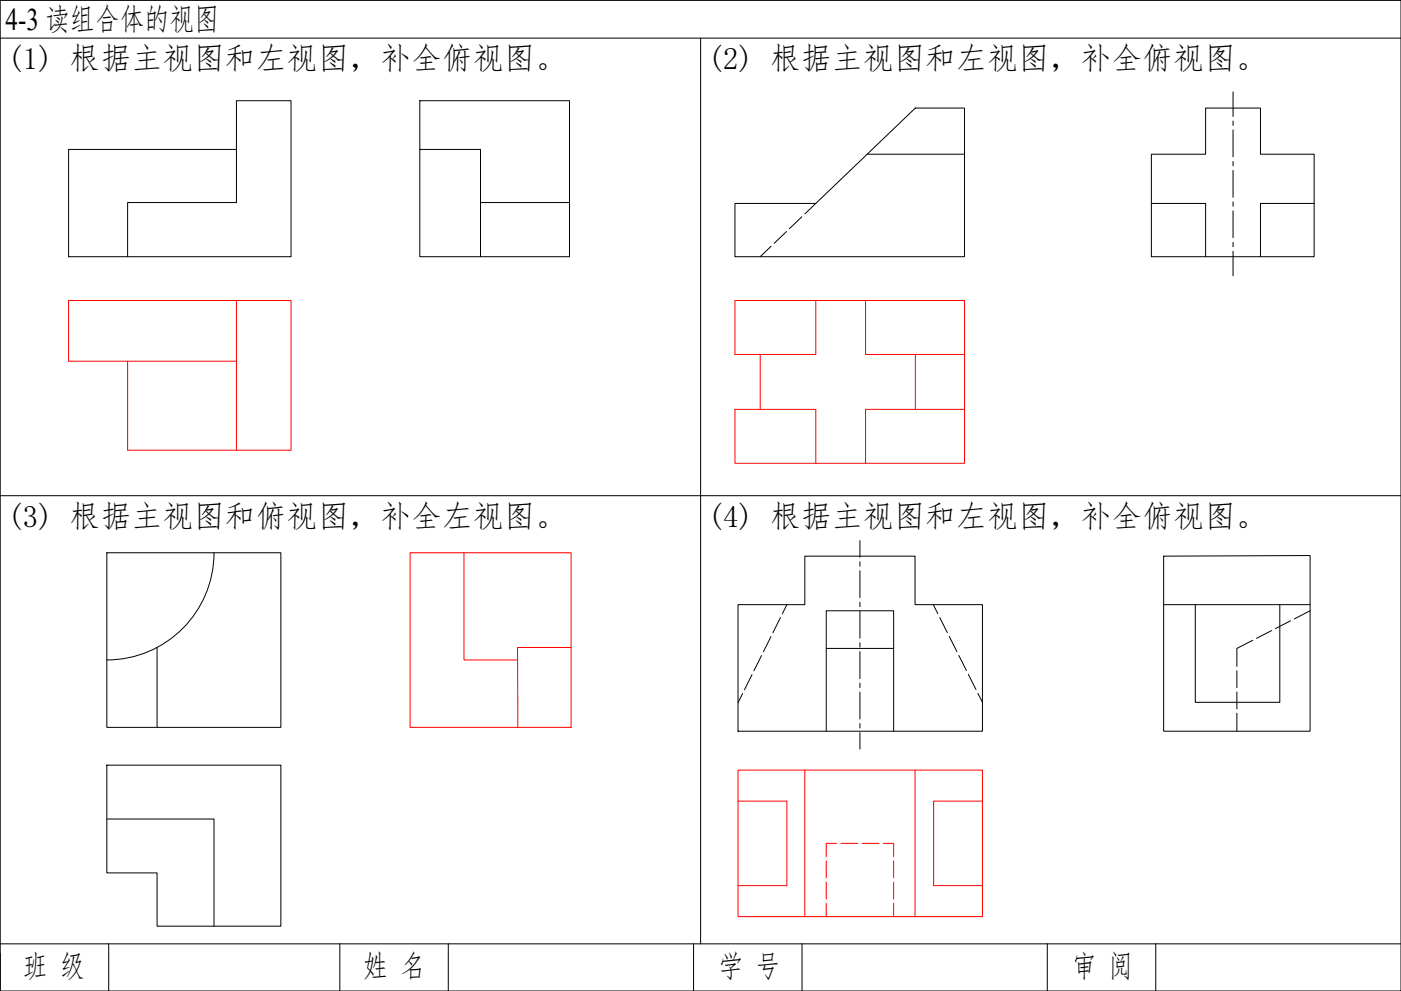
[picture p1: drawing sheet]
<svg xmlns="http://www.w3.org/2000/svg" width="594mm" height="420mm" viewBox="0 0 594 420" stroke-linecap="round" stroke-linejoin="round" font-family="sans-serif">
<!-- layer: 0 -->
<g fill="none" stroke="#000" stroke-width=".42">
<path d="M.1 .2h594v420h-594zM.1 16.2h594M297.1 16.2v384M.1 210.2h594M.1 404.2v16M.1 400.2h594M46.1 400.2v20M144.1 400.2v20M190.1 400.2v20M294.1 400.2v20M340.1 400.2v20M444.1 400.2v20"/>
<path d="M490.1 400.2v20"/>
</g>
<g fill="none" stroke="#000" stroke-width=".42">
<path d="M178 42.7h63.5v66.1h-63.5zM29.1 63.4h71.2v-20.7h23.1v66.1h-94.3zM100.3 63.4v22.5h-46.2v22.9M178 63.4h25.8v22.5h37.7M367.7 65.4h41.3M488.2 65.4h23v-19.6h23.3v19.6h22.7v43.4h-69zM203.8 85.9v22.9M311.6 86.3h34.3l42.2-40.5h20.9v63h-97.4zM488.2 86.3h23v22.5M557.2 86.3h-22.7v22.5M45.3 234.4h73.8v74h-73.8zM90.7 234.4a45.5 45.5 0 0 1-45.4 45.4"/>
<path d="M493.4 235.8l62.1-.3v74.5h-62.1zM313 256.4h28.3v-20.6h46.7v20.6h28.6v53.6h-103.6zM493.4 256.4h62.1M506.8 256.4v41.4h35.9v-41.4M66.6 274.5v33.9M350.4 274.9h28.5M350.4 310v-51h28.5v51M45.3 324.4h73.8v68.3h-52.5v-22.6h-21.3zM45.3 347.2h45.4v45.5"/>
</g>
<g fill="none" stroke="#000" stroke-width=".42">
<path d="M333.5 98.2l-5.2 5M340 91.9l-5.2 5M345.9 86.3l-4.6 4.4M327 104.4l-4.6 4.4M333.7 256.4l-2 3.8M395.7 256.4l2 3.8M555.5 259l-6.7 3.4M322.9 278l-3.2 6.4M326.9 269.9l-3.2 6.4M330.9 261.8l-3.2 6.5M398.5 261.8l3.2 6.4M402.5 269.8l3.3 6.5"/>
<path d="M406.6 277.9l3.2 6.4M531.2 271.5l-6.7 3.4v7.7M539.2 267.3l-6.4 3.3M547.2 263.2l-6.4 3.3M314.9 294.1l-1.9 3.8M318.9 286l-3.2 6.4M410.6 285.9l3.3 6.4M414.7 293.9l1.9 3.9M524.5 284.4v7.2M524.5 293.4v7.2M524.5 302.4v7.6"/>
</g>
<g fill="none" stroke="#000" stroke-width=".42">
<path d="M522.9 39v10.4M522.9 51.3v1.9M522.9 55.1v11.4M522.9 68.4v1.9M522.9 72.2v11.5M522.9 85.6v1.9M522.9 89.4v11.4M522.9 102.7v1.9M522.9 106.5v10.4M364.6 229.2v7.1M364.6 238.2v1.9M364.6 242v11.4"/>
<path d="M364.6 255.3v1.9M364.6 259.1v11.5M364.6 272.5v1.9M364.6 276.3v11.4M364.6 289.6v1.9M364.6 293.4v11.4M364.6 306.7v2M364.6 310.6v7"/>
</g>
<g fill="none" stroke="#f00" stroke-width=".42">
<path d="M100.3 127.4v63.5M345.9 127.4v22.9h-34.3v-22.9h97.4v69h-97.4v-22.9h34.3v22.9M367 127.4v22.9h42M54.1 153.1v37.8h69.3v-63.5h-94.3v25.7h71.2M322.4 150.3v23.2M388.1 150.3v23.2M409 173.5h-42v22.9M173.9 234.4h68.3v74h-68.3zM196.7 234.4v45.4h22.8M242.2 274.5h-22.7l.1 33.9M313 326.5h103.6v62.1h-103.6zM313 339.7h20.7v35.8h-20.7"/>
<path d="M341.3 326.5v62.1M388 326.5v62.1M416.6 339.7h-20.7v35.8h20.7"/>
</g>
<path d="M354.8 357.6h-4.4v5.6M356.6 357.6h7.2M365.6 357.6h7.1M374.5 357.6h4.4v5.6M350.4 365v7.2M350.4 374v7.2M378.9 365v7.2M378.9 374v7.2M350.4 383v5.6M378.9 383v5.6" fill="none" stroke="#f00" stroke-width=".42"/>
<text font-size="13.3" x="2.4" y="12.9">4-3 读组合体的视图</text>
<g font-size="13.2">
<text x="3.1" y="29.3">(1) 根据主视图和左视图，补全俯视图。</text>
<text x="300.1" y="29.3">(2) 根据主视图和左视图，补全俯视图。</text>
<text x="3.1" y="223.3">(3) 根据主视图和俯视图，补全左视图。</text>
<text x="300.1" y="223.3">(4) 根据主视图和左视图，补全俯视图。</text>
<text x="9.7" y="414.3">班 级</text>
<text x="154" y="414.3">姓 名</text>
<text x="304.6" y="414.3">学 号</text>
<text x="454.3" y="414.3">审 阅</text>
</g>
</svg>
